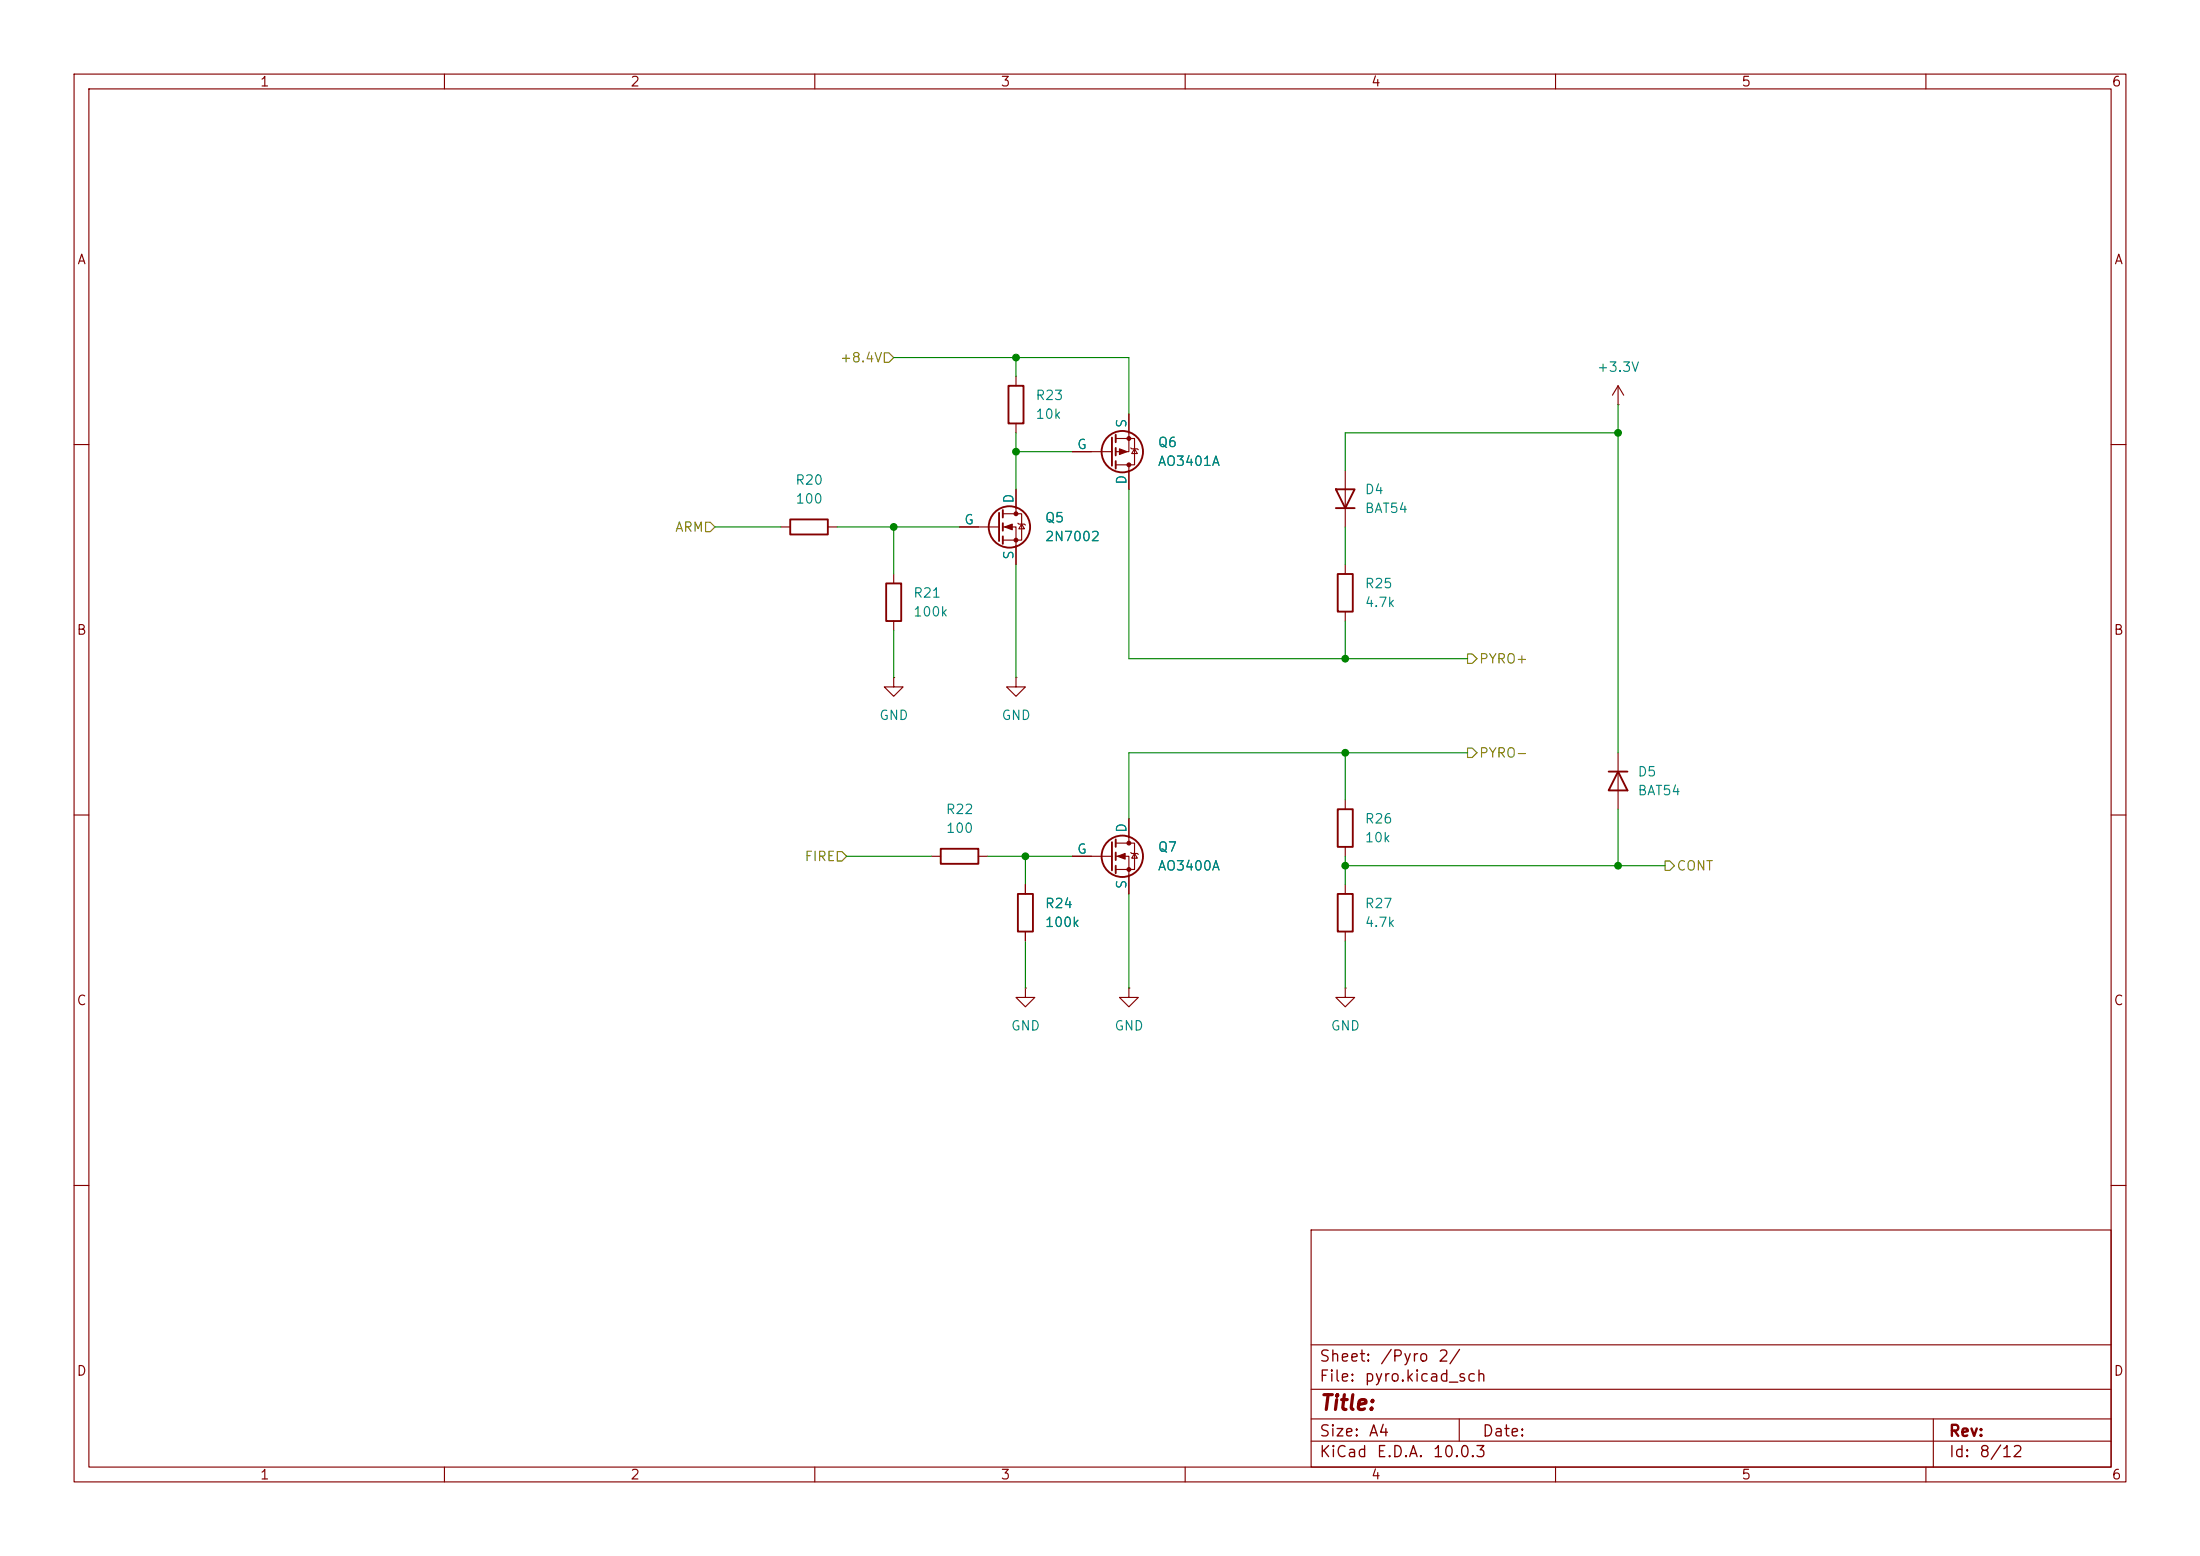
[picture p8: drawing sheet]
<svg xmlns="http://www.w3.org/2000/svg" width="297mm" height="210mm" viewBox="0 0 297 210" stroke-linecap="round" stroke-linejoin="round" font-family="sans-serif">
<g fill="none" stroke="#840000" stroke-width=".15">
<path d="M10 10h277v190h-277zM12 12h273v186h-273zM60 10v2M110 10v2M160 10v2M210 10v2M260 10v2M137.2 50.8v1.3M137.2 57.2v1.2M150.6 59.2h2.6v3.5h-2.6M152.4 55.9v5.1h-1.8M218.4 54.6h.1"/>
<path d="M218.4 52.1v2.5M218.4 52.1l-.7 1.2M218.4 52.1l.8 1.2M10 60h2M105.4 71.1h1.3M111.8 71.1h1.2M120.6 77.5v1.2M129.5 71.1h5.4M135.4 69.3h2.5v3.6h-2.5M135.4 71.1h1.8v5.1M137.2 66v3.3M137.4 70.6l.1 .1h.8l.1 .2"/>
<path d="M137.9 70.7l.4 .7h-.8zM144.8 61h5.3M152.4 62.7v3.3M152.7 60.5l.1 .1h.7l.2 .1M153.2 60.6l.3 .6h-.7zM181.6 63.5v7.6M181.6 76.2v1.3M285 60h2M120.6 91.4v1.3h1.3l-1.3 1.3-1.2-1.3h1.2M120.6 91.4h.1M120.6 83.8v1.3M137.2 91.4v1.3h1.2l-1.2 1.3-1.3-1.3h1.3"/>
<path d="M137.2 91.4h.1M181.6 82.6v1.2M10 110h2M125.7 115.6h1.3M132.1 115.6h1.2M138.4 119.4v1.3M144.8 115.6h5.3M150.6 113.8h2.6v3.5h-2.6M150.6 115.6h1.8v5.1M152.4 110.5v3.3M152.7 115.1l.1 .1h.7l.2 .1M153.2 115.2l.3 .6h-.7z"/>
<path d="M181.6 108v1.2M181.6 114.3v1.3M181.6 119.4v1.3M218.4 101.6v7.6M285 110h2M138.4 133.4v1.2h1.3l-1.3 1.3-1.2-1.3h1.2M138.4 133.4h.1M138.4 125.7v1.3M152.4 133.4v1.2h1.3l-1.3 1.3-1.3-1.3h1.3M152.4 133.4h.1M181.6 133.4v1.2h1.3l-1.3 1.3-1.3-1.3h1.3M181.6 133.4h.1"/>
<path d="M181.6 125.7v1.3M10 160h2M177 166h108v32h-108zM285 160h2M60 198v2M110 198v2M160 198v2M177 194.5h108M177 191.5h108M177 187.5h108M177 181.5h108M197 191.5v3"/>
<path d="M210 198v2M260 198v2M261 191.5v6.5"/>
</g>
<g fill="none" stroke="#840000" stroke-width=".25">
<path d="M136.1 52.1h2.1v5.1h-2.1zM150.1 59.1v3.8M150.6 58.7v1M106.7 70.1h5.1v2h-5.1zM119.6 78.7h2.1v5.1h-2.1zM134.9 69.2v3.8M135.4 68.8v1.1M135.4 70.6v1M135.4 72.4v1M150.6 60.5v1M150.6 62.2v1M180.3 66h2.6l-1.3 2.6z"/>
<path d="M180.3 68.6h2.6M180.6 77.5h2v5.1h-2zM127 114.6h5.1v2h-5.1zM150.1 113.7v3.8M150.6 113.3v1M150.6 115.1v1M150.6 116.8v1.1M180.6 109.2h2v5.1h-2zM217.2 104.1h2.5M218.4 104.1l1.3 2.6h-2.5zM137.4 120.7h2v5h-2zM180.6 120.7h2v5h-2z"/>
<circle cx="136.3" cy="71.1" r="2.79"/>
<circle cx="151.5" cy="61" r="2.79"/>
<circle cx="151.5" cy="115.6" r="2.79"/>
</g>
<g fill="#840000" stroke="#840000" stroke-width=".15">
<path d="M151.1 60.6l1 .4-1 .3z"/>
<path d="M150.9 115.6l1-.4v.8z"/>
<path d="M135.6 71.1l1.1-.4v.8z"/>
<circle cx="152.4" cy="62.7" r=".25"/>
<circle cx="152.4" cy="59.2" r=".25"/>
<circle cx="152.4" cy="113.8" r=".25"/>
<circle cx="152.4" cy="117.3" r=".25"/>
<circle cx="137.2" cy="69.3" r=".25"/>
<circle cx="137.2" cy="72.9" r=".25"/>
</g>
<path d="M119.4 47.6h.6l.6 .7-.6 .6h-.6zM95.2 70.5h.7l.6 .6-.6 .7h-.7zM198.1 88.3h.7l.6 .6-.6 .6h-.7zM113 114.9h.7l.6 .7-.6 .6h-.7zM198.1 101h.7l.6 .6-.6 .6h-.7zM224.8 116.2h.6l.7 .6-.7 .7h-.6z" fill="none" stroke="#848400" stroke-width=".15"/>
<g fill="none" stroke="#008400" stroke-width=".15">
<path d="M120.6 48.3h31.8v7.6M137.2 48.3v2.5M137.2 58.4v7.6M218.4 58.4h-36.8v5.1M218.4 54.6v47M96.5 71.1h8.9M113 71.1h16.5M120.6 71.1v6.4M137.2 76.2v15.2M137.2 61h7.6M152.4 66v22.9h45.7M181.6 71.1v5.1"/>
<path d="M120.6 85.1v6.3M181.6 83.8v5.1M114.3 115.6h11.4M133.3 115.6h11.5M138.4 115.6v3.8M181.6 101.6v6.4M181.6 115.6v3.8M181.6 116.8h43.2M198.1 101.6h-45.7v8.9M218.4 109.2v7.6M138.4 127v6.4M152.4 120.7v12.7"/>
<path d="M181.6 127v6.4"/>
</g>
<g fill="#008400" stroke="#008400" stroke-width=".14">
<circle cx="137.2" cy="61" r=".46"/>
<circle cx="138.4" cy="115.6" r=".46"/>
<circle cx="137.2" cy="48.3" r=".46"/>
<circle cx="120.6" cy="71.1" r=".46"/>
<circle cx="181.6" cy="88.9" r=".46"/>
<circle cx="181.6" cy="116.8" r=".46"/>
<circle cx="181.6" cy="101.6" r=".46"/>
<circle cx="218.4" cy="116.8" r=".46"/>
<circle cx="218.4" cy="58.4" r=".46"/>
</g>
<text font-size="2" fill="#840000" x="178" y="190.8">Title:</text>
<g font-size="1.5" fill="#840000">
<text x="178" y="184.2">Sheet:</text>
<text x="186.2" y="184.2">/Pyro</text>
<text x="194" y="184.2">2/</text>
<text x="178" y="186.9">File:</text>
<text x="184.1" y="186.9">pyro.kicad_sch</text>
<text x="178" y="197.1">KiCad</text>
<text x="178" y="194.3">Size:</text>
<text x="184.7" y="194.3">A4</text>
<text x="185.7" y="197.1">E.D.A.</text>
<text x="193.3" y="197.1">10.0.3</text>
<text x="200" y="194.3">Date:</text>
<text x="263" y="194.3">Rev:</text>
<text x="263" y="197.1">Id:</text>
<text x="267.1" y="197.1">8/12</text>
</g>
<g font-size="1.3" fill="#840000">
<text x="35" y="12">1</text>
<text x="85" y="12">2</text>
<text x="135" y="12">3</text>
<text x="185" y="12">4</text>
<text x="235" y="12">5</text>
<text x="285" y="12">6</text>
<text x="10.3" y="36">A</text>
<text x="285.3" y="36">A</text>
<text x="10.3" y="86">B</text>
<text x="285.3" y="86">B</text>
<text x="10.3" y="136">C</text>
<text x="285.3" y="136">C</text>
<text x="10.3" y="186">D</text>
<text x="285.3" y="186">D</text>
<text x="35" y="200">1</text>
<text x="85" y="200">2</text>
<text x="135" y="200">3</text>
<text x="185" y="200">4</text>
<text x="235" y="200">5</text>
<text x="285" y="200">6</text>
</g>
<g font-size="1.3" fill="#848400">
<text x="113.3" y="49.2">+8.4V</text>
<text x="91" y="72.1">ARM</text>
<text x="199.6" y="89.9">PYRO+</text>
<text x="199.6" y="102.6">PYRO-</text>
<text x="108.5" y="116.5">FIRE</text>
<text x="226.3" y="117.8">CONT</text>
</g>
<g font-size="1.3" fill="#008484">
<text x="215.5" y="50.5">+3.3V</text>
<text x="139.7" y="56.9">10k</text>
<text x="139.7" y="54.3">R23</text>
<text x="152.4" y="57.9" transform="rotate(-90 152.4 57.9)">S</text>
<text x="107.3" y="65.7">R20</text>
<text x="145.3" y="60.9">G</text>
<text x="152.4" y="65.5" transform="rotate(-90 152.4 65.5)">D</text>
<text x="156.2" y="63.2">AO3401A</text>
<text x="156.2" y="60.7">Q6</text>
<text x="107.3" y="68.3">100</text>
<text x="130.1" y="71.1">G</text>
<text x="137.1" y="68" transform="rotate(-90 137.1 68)">D</text>
<text x="141" y="70.8">Q5</text>
<text x="184.2" y="67">D4</text>
<text x="184.2" y="69.6">BAT54</text>
<text x="137.1" y="75.6" transform="rotate(-90 137.1 75.6)">S</text>
<text x="141" y="73.4">2N7002</text>
<text x="123.2" y="81">R21</text>
<text x="123.2" y="83.5">100k</text>
<text x="184.2" y="82.3">4.7k</text>
<text x="184.2" y="79.7">R25</text>
<text x="118.6" y="97.5">GND</text>
<text x="135.1" y="97.5">GND</text>
<text x="221" y="105.1">D5</text>
<text x="221" y="107.7">BAT54</text>
<text x="127.6" y="110.2">R22</text>
<text x="127.6" y="112.7">100</text>
<text x="152.4" y="112.5" transform="rotate(-90 152.4 112.5)">D</text>
<text x="184.2" y="111.5">R26</text>
<text x="145.3" y="115.5">G</text>
<text x="156.2" y="117.8">AO3400A</text>
<text x="156.2" y="115.3">Q7</text>
<text x="184.2" y="114">10k</text>
<text x="141" y="122.9">R24</text>
<text x="141" y="125.4">100k</text>
<text x="152.4" y="120.1" transform="rotate(-90 152.4 120.1)">S</text>
<text x="184.2" y="125.4">4.7k</text>
<text x="184.2" y="122.9">R27</text>
<text x="136.4" y="139.4">GND</text>
<text x="150.4" y="139.4">GND</text>
<text x="179.6" y="139.4">GND</text>
</g>
</svg>
